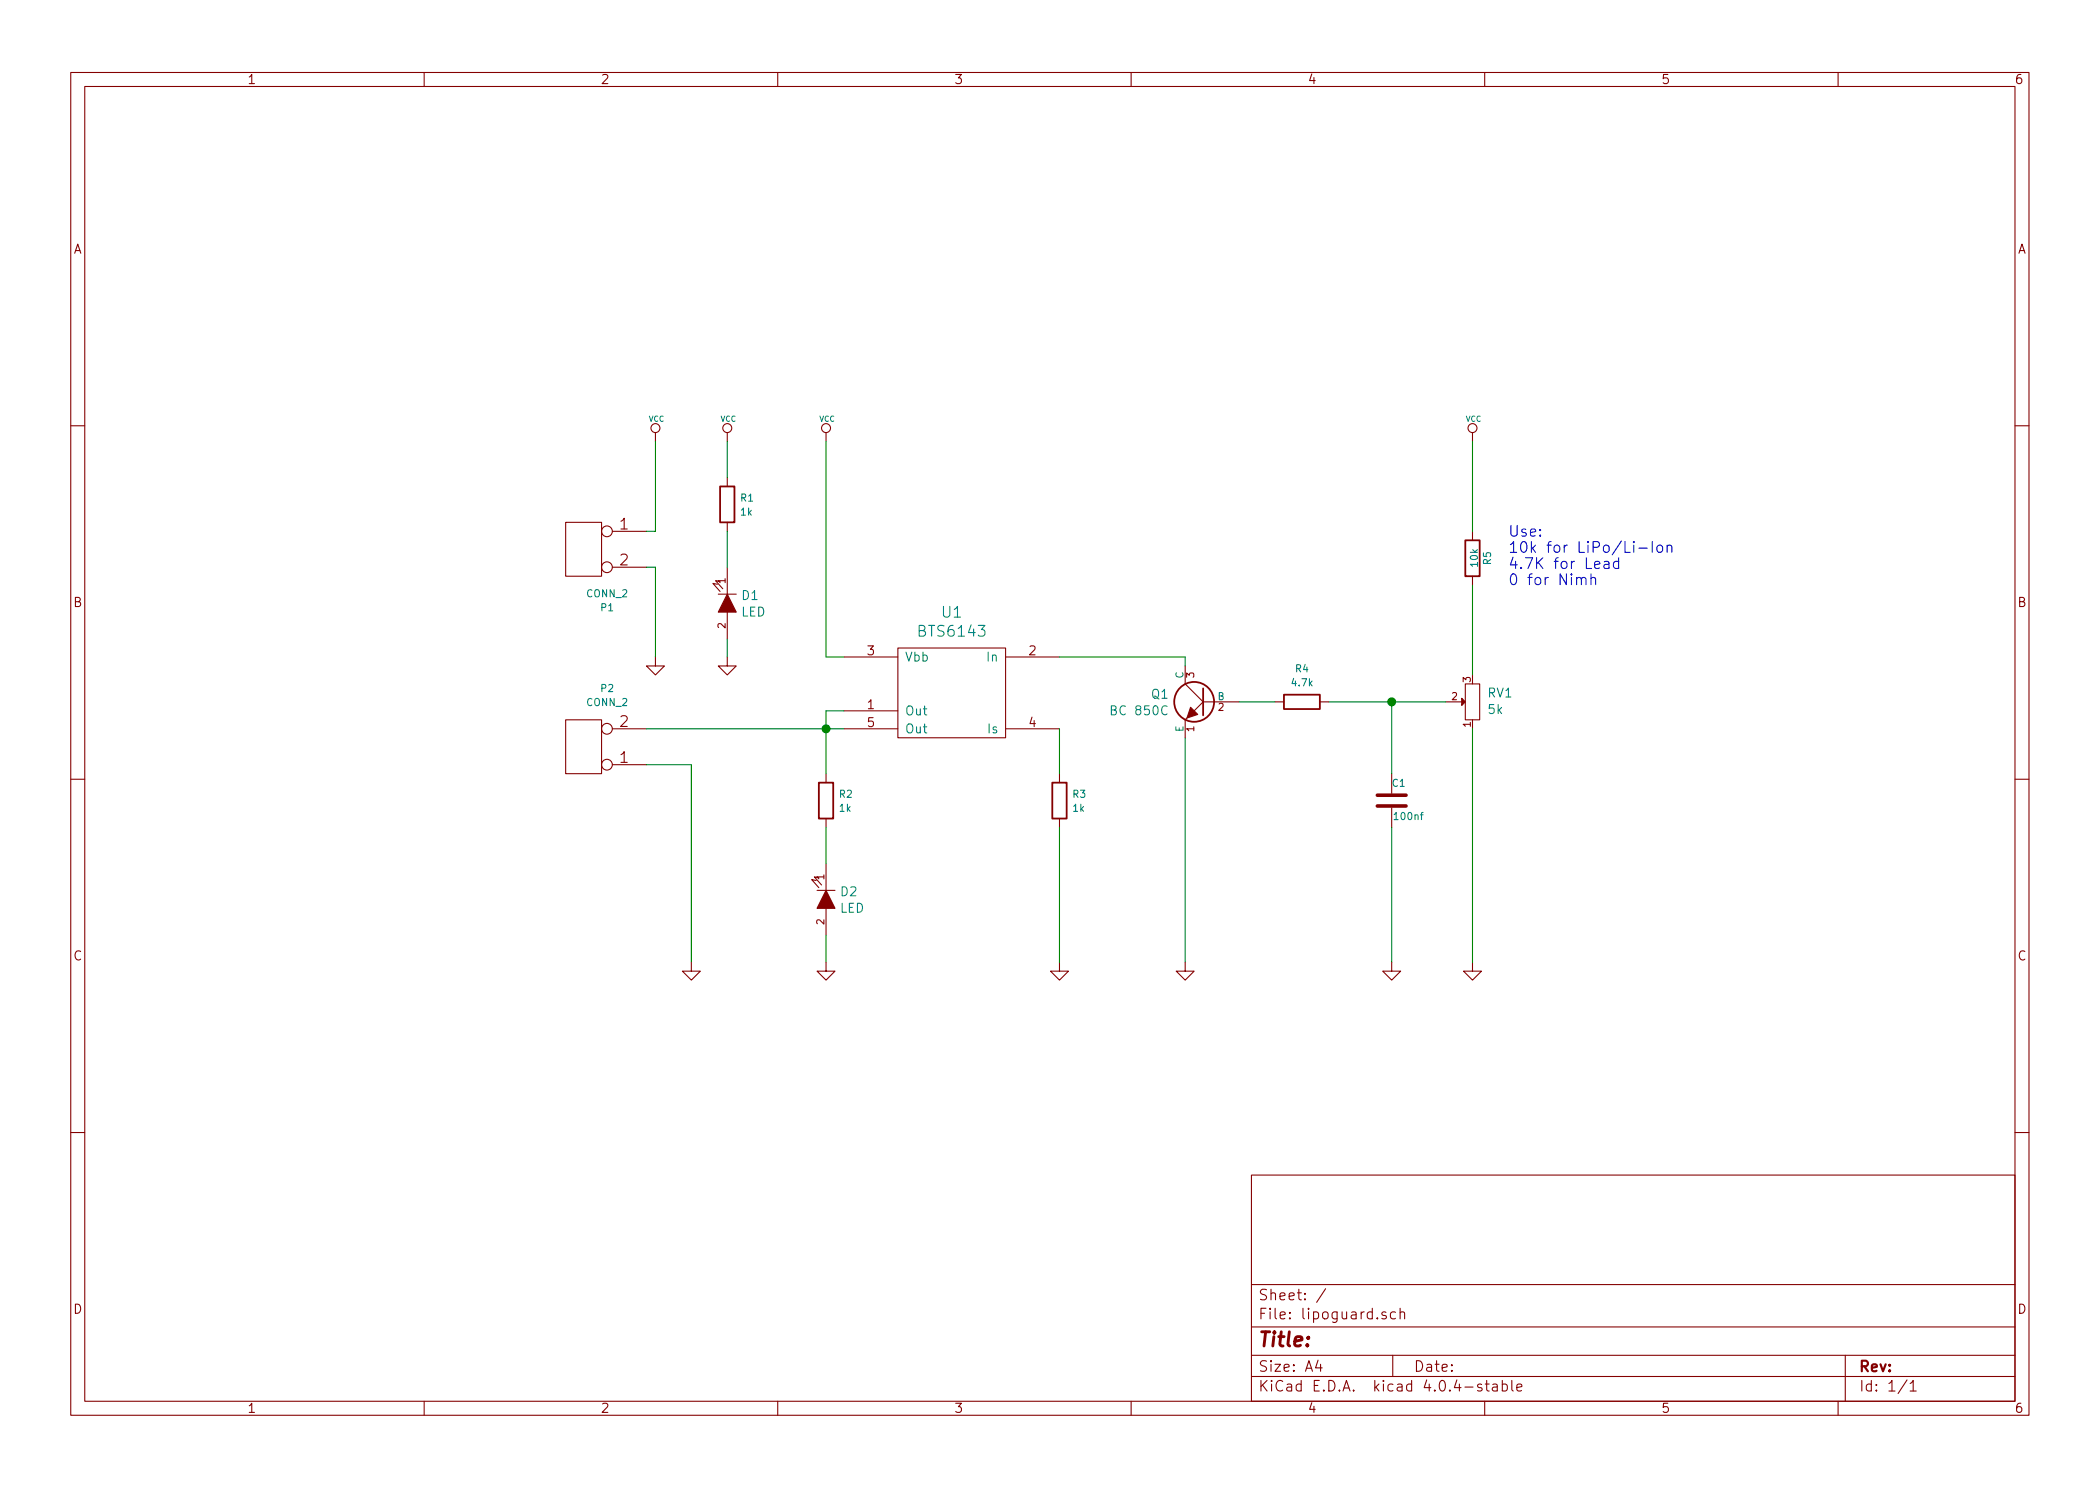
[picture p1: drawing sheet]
<svg xmlns="http://www.w3.org/2000/svg" width="297mm" height="210mm" viewBox="0 0 297 210" stroke-linecap="round" stroke-linejoin="round" font-family="sans-serif">
<g fill="none" stroke="#840000" stroke-width=".15">
<path d="M10 10.3h277v189.9h-277zM12 12.2h273v186.1h-273zM60 10.3v1.9M110 10.3v1.9M160 10.3v1.9M210 10.3v1.9M260 10.3v1.9M10 60.2h2M80 73.9h5.1v7.6h-5.1zM86.6 75.2h4.8M92.7 61.2v1.3M102.9 61.2v1.3"/>
<path d="M102.9 67.6v1.2M102.9 73.9v1.3M116.8 61.2v1.3M208.3 61.2v1.3M208.3 75.2v1.2M285 60.2h2M86.6 80.3h4.8M92.7 93v1.2h1.3l-1.3 1.3-1.3-1.3h1.3M101.5 82.7l-.7-.2 1.1 1.2M101.6 84.1h2.5M101.9 82.3l-.7-.1 1 1.1M102.9 93v1.2h1.2l-1.2 1.3-1.3-1.3h1.3"/>
<path d="M102.9 80.3v3.8M102.9 86.6v3.8M119.4 93h7.6M127 91.7h15.2v12.7h-15.2zM142.2 93h7.7M167.6 94.2v2.6l2.6 2.5M170.2 99.3l-1.3 1.3M170.2 99.3h5.1M180.3 99.3h1.3M186.7 99.3h1.3M204.5 99.3h2.5M207.3 96.8h2v5h-2z"/>
<path d="M208.3 81.5v1.3M10 110.3h2M80 101.8h5.1v7.7h-5.1zM86.6 103.1h4.8M86.6 108.2h4.8M116.8 109.5v1.2M116.8 115.8v1.3M119.4 100.6h7.6M119.4 103.1h7.6M142.2 103.1h7.7M149.9 109.5v1.2M149.9 115.8v1.3"/>
<path d="M167.9 101.6l-.3 .2v2.6M196.8 109.5v2.8M196.8 114.3v2.8M208.3 101.8v1.3M285 110.3h2M97.8 136.1v1.3h1.3l-1.3 1.3-1.3-1.3h1.3M115.4 124.6l-.6-.1 1 1.1M115.6 126h2.5M115.8 124.2l-.6-.1 1 1.1M116.8 136.1v1.3h1.3l-1.3 1.3-1.2-1.3h1.2M116.8 122.2v3.8M116.8 128.5v3.8"/>
<path d="M149.9 136.1v1.3h1.2l-1.2 1.3-1.3-1.3h1.3M167.6 136.1v1.3h1.3l-1.3 1.3-1.2-1.3h1.2M196.8 136.1v1.3h1.3l-1.3 1.3-1.2-1.3h1.2M208.3 136.1v1.3h1.2l-1.2 1.3-1.3-1.3h1.3M10 160.2h2M177 166.3h108v32h-108zM285 160.2h2M60 198.3v1.9M110 198.3v1.9M160 198.3v1.9M177 194.8h108M177 191.8h108"/>
<path d="M177 187.8h108M177 181.8h108M186.4 192.5l-.3 1h.9M186.8 193v1M187.5 182.3l-1.3 2M196 185.7a.37 .37 0 0 0-.5 .1v.1a.54 .54 0 0 0 .5 .3l.1 .1-.1 .2-.1 .1-.4-.1M197 191.8v3M197.4 185.7l-.4-.1-.3 .3v.6l.3 .1 .4-.1M198 185.7a.38 .38 0 0 1 .7 .1v.8M198 185.1v1.5M209.6 195.9a.37 .37 0 0 0-.6 .1v.1a.54 .54 0 0 0 .6 .3l.1 .1-.1 .2-.2 .1-.4-.1M210 198.3v1.9"/>
<path d="M210.1 195.8h.5M210.3 195.3v1.3l.2 .2h.1M211.2 195.9l.1-.1 .4 .1 .1 .9M211.8 196.2l-.5 .1-.2 .2 .1 .2 .1 .1 .5-.1M212.5 195.9a.48 .48 0 0 1 .6 .1l.1 .1-.1 .6a.48 .48 0 0 1-.6 0M212.5 195.3v1.5M213.8 195.3v1.3l.2 .2M214.6 196.3l.7-.1-.1-.3-.4-.1-.2 .2v.7l.2 .1 .4-.1M260 198.3v1.9M261 191.8v6.5M269.7 195.2l-1.2 2M270.2 195.8l.4-.5v1.5"/>
<path d="M270.2 196.8h.8"/>
<circle cx="85.9" cy="75.2" r=".76"/>
<circle cx="92.7" cy="60.6" r=".63"/>
<circle cx="102.9" cy="60.6" r=".63"/>
<circle cx="116.8" cy="60.6" r=".63"/>
<circle cx="208.3" cy="60.6" r=".63"/>
<circle cx="85.9" cy="80.3" r=".76"/>
<circle cx="85.9" cy="108.2" r=".76"/>
<circle cx="85.9" cy="103.1" r=".76"/>
</g>
<g fill="none" stroke="#840000" stroke-width=".25">
<path d="M101.9 68.8h2v5.1h-2zM207.3 76.4h2v5.1h-2zM170.2 97.4v3.8M181.6 98.3h5.1v2h-5.1zM115.8 110.7h2.1v5.1h-2.1zM148.8 110.7h2.1v5.1h-2.1z"/>
<circle cx="168.9" cy="99.3" r="2.82"/>
</g>
<g fill="#840000" stroke="#840000" stroke-width=".15">
<path d="M116.8 126l1.3 2.5h-2.5z"/>
<path d="M102.9 84.1l1.2 2.5h-2.5z"/>
<path d="M168.4 100.1l1 1-1.5 .5z"/>
<path d="M206.8 98.8l.5 .5-.5 .5z"/>
</g>
<path d="M194.8 114h4.1M194.8 112.5h4.1" fill="none" stroke="#840000" stroke-width=".51"/>
<path d="M226.9 79.5l.2-.1 .4 .1 .1 .9M227.6 79.8l-.5 .1a.3 .3 0 0 0-.3 .2 .3 .3 0 0 0 .3 .3h.5M229 79.5a.48 .48 0 0 0-.7 .1l-.1 .6a.48 .48 0 0 0 .8 .2M229 78.9v1.5M231.8 77.6h1.2M233.7 76.6v1.6M234.4 77.3a.42 .42 0 0 1 .5-.2 .42 .42 0 0 1 .3 .3v.5a.43 .43 0 0 1-.4 .3 .43 .43 0 0 1-.4-.3zM235.8 77.3a.38 .38 0 0 1 .7 .1v.8M235.8 77.1v1.1M223.7 81.9a.35 .35 0 0 1 .3-.2 .35 .35 0 0 1 .3 .2v.8M225 81.9a.38 .38 0 0 1 .7 0v.8M225 81.2v1.5" fill="none" stroke="#0000c2" stroke-width=".15"/>
<g fill="none" stroke="#008400" stroke-width=".15">
<path d="M92.7 62.5v12.7h-1.3M102.9 62.5v5.1M102.9 75.2v5.1M116.8 62.5v30.5h2.6M208.3 62.5v12.7M91.4 80.3h1.3v12.7M102.9 90.4v2.6M149.9 93h17.7v1.2M175.3 99.3h5M188 99.3h16.5M196.8 99.3v10.2M208.3 82.8v12.7"/>
<path d="M91.4 103.1h28M91.4 108.2h6.4v27.9M116.8 117.1v5.1M119.4 100.6h-2.6v8.9M149.9 103.1v6.4M149.9 117.1v19M167.6 104.4v31.7M196.8 117.1v19M208.3 103.1v33M116.8 132.3v3.8"/>
</g>
<g fill="#008400" stroke="#008400" stroke-width=".25">
<circle cx="116.8" cy="103.1" r=".51"/>
<circle cx="196.9" cy="99.3" r=".51"/>
</g>
<text font-size="2.8" fill="#840000" x="178" y="190.5">Title:</text>
<g font-size="2.1" fill="#840000">
<text x="87.7" y="74.9">1</text>
<text x="87.7" y="80">2</text>
<text x="87.7" y="107.9">1</text>
<text x="87.7" y="102.9">2</text>
<text x="178" y="184">Sheet: /</text>
<text x="178" y="186.7">File: lipoguard.sch</text>
<text x="178" y="196.9">KiCad E.D.A. kicad 4.0.4-stable</text>
<text x="178" y="194.1">Size: A4</text>
<text x="200" y="194.1">Date:</text>
<text x="263" y="194.1">Rev:</text>
<text x="263" y="196.9">Id: 1/1</text>
</g>
<g font-size="2.1" fill="#0000c2">
<text x="213.4" y="75.9">Use:</text>
<text x="213.4" y="78.2">10k for LiPo/Li-Ion</text>
<text x="213.4" y="80.5">4.7K for Lead</text>
<text x="213.4" y="82.8">0 for Nimh</text>
</g>
<g font-size="2.1" fill="#008484">
<text x="133.3" y="87.4">U1</text>
<text x="130.1" y="90.1">BTS6143</text>
</g>
<g font-size="1.8" fill="#840000">
<text x="35" y="11.9">1</text>
<text x="85" y="11.9">2</text>
<text x="135" y="11.9">3</text>
<text x="185" y="11.9">4</text>
<text x="235" y="11.9">5</text>
<text x="285" y="11.9">6</text>
<text x="10.4" y="35.9">A</text>
<text x="285.4" y="35.9">A</text>
<text x="10.4" y="85.9">B</text>
<text x="285.4" y="85.9">B</text>
<text x="122.7" y="92.7">3</text>
<text x="145.6" y="92.7">2</text>
<text x="122.7" y="100.3">1</text>
<text x="122.7" y="102.9">5</text>
<text x="145.6" y="102.9">4</text>
<text x="10.4" y="135.9">C</text>
<text x="285.4" y="135.9">C</text>
<text x="10.4" y="185.9">D</text>
<text x="285.4" y="185.9">D</text>
<text x="35" y="199.9">1</text>
<text x="85" y="199.9">2</text>
<text x="135" y="199.9">3</text>
<text x="185" y="199.9">4</text>
<text x="235" y="199.9">5</text>
<text x="285" y="199.9">6</text>
</g>
<g font-size="1.8" fill="#008484">
<text x="104.8" y="87.2">LED</text>
<text x="105" y="84.9">D1</text>
<text x="128" y="93.6">Vbb</text>
<text x="139.6" y="93.6">In</text>
<text x="128" y="101.2">Out</text>
<text x="157.5" y="101.2">BC 850C</text>
<text x="162.9" y="98.9">Q1</text>
<text x="210.5" y="98.7">RV1</text>
<text x="210.5" y="101">5k</text>
<text x="128" y="103.8">Out</text>
<text x="139.8" y="103.8">Is</text>
<text x="118.8" y="129.1">LED</text>
<text x="118.9" y="126.8">D2</text>
</g>
<g font-size="1.4" fill="#008484">
<text x="104.8" y="71">R1</text>
<text x="104.8" y="72.9">1k</text>
<text x="209" y="80.1" transform="rotate(-90 209 80.1)">10k</text>
<text x="210.9" y="79.9" transform="rotate(-90 210.9 79.9)">R5</text>
<text x="83" y="84.5">CONN_2</text>
<text x="85" y="86.5">P1</text>
<text x="183.3" y="95.1">R4</text>
<text x="83" y="99.9">CONN_2</text>
<text x="85" y="97.9">P2</text>
<text x="167.4" y="96" transform="rotate(-90 167.4 96)">C</text>
<text x="172.2" y="99.1">B</text>
<text x="182.8" y="97.1">4.7k</text>
<text x="167.4" y="103.6" transform="rotate(-90 167.4 103.6)">E</text>
<text x="118.7" y="112.9">R2</text>
<text x="151.8" y="112.9">R3</text>
<text x="197" y="111.3">C1</text>
<text x="118.7" y="114.9">1k</text>
<text x="151.8" y="114.9">1k</text>
<text x="197.3" y="116">100nf</text>
</g>
<g font-size="1.4" fill="#840000">
<text x="102.6" y="82.5" transform="rotate(-90 102.6 82.5)">1</text>
<text x="102.6" y="88.9" transform="rotate(-90 102.6 88.9)">2</text>
<text x="168.9" y="95.9" transform="rotate(-90 168.9 95.9)">3</text>
<text x="172.3" y="100.6">2</text>
<text x="205.4" y="99.1">2</text>
<text x="208" y="96.5" transform="rotate(-90 208 96.5)">3</text>
<text x="168.9" y="103.5" transform="rotate(-90 168.9 103.5)">1</text>
<text x="208" y="102.9" transform="rotate(-90 208 102.9)">1</text>
<text x="116.6" y="124.5" transform="rotate(-90 116.6 124.5)">1</text>
<text x="116.6" y="130.8" transform="rotate(-90 116.6 130.8)">2</text>
</g>
<g font-size="1.1" fill="#008484">
<text x="91.7" y="59.7">VCC</text>
<text x="101.9" y="59.7">VCC</text>
<text x="115.9" y="59.7">VCC</text>
<text x="207.3" y="59.7">VCC</text>
</g>
</svg>
